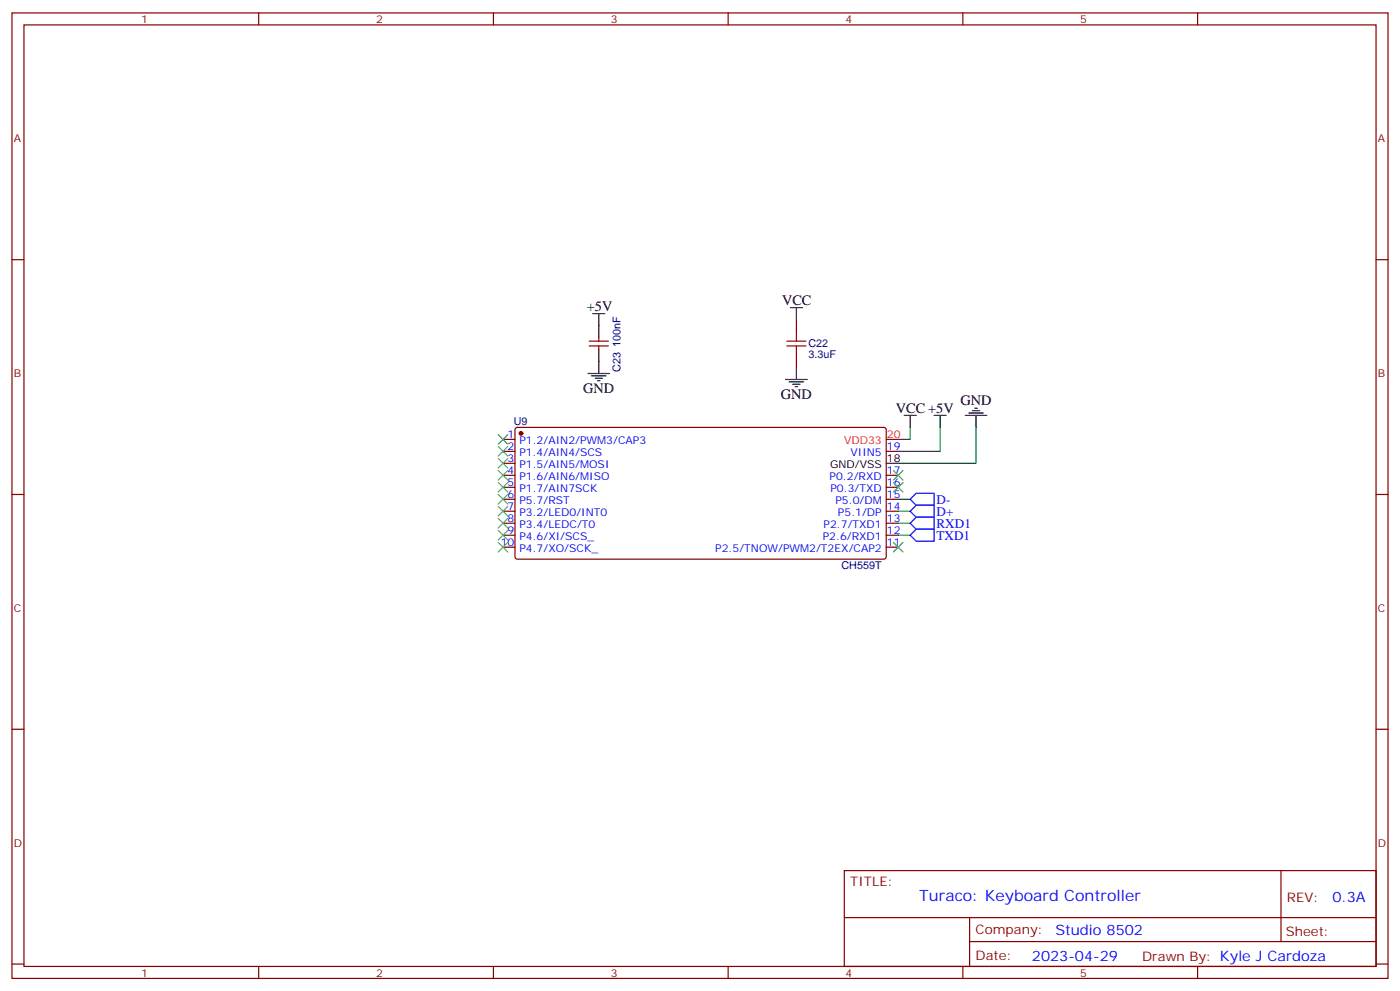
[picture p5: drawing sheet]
<svg xmlns="http://www.w3.org/2000/svg" width="412mm" height="292mm" viewBox="0 0 412 292" stroke-linecap="round" stroke-linejoin="round" font-family="sans-serif">
<g fill="none" stroke="#870000" stroke-width=".35">
<path d="M3.5 3.8h405.4v284.3h-405.4zM7.1 7.3h398.2v277.3h-398.2zM76.2 3.8v3.5M145.3 3.8v3.5M214.5 3.8v3.5M283.6 3.8v3.5M352.8 3.8v3.5M3.5 76.5h3.6M405.3 76.5h3.6M176.4 99.4v1.1M234.6 94.1v3.5M173.6 101.9h5.6"/>
<path d="M173.6 100.5h5.6M176.4 101.9v1M234.6 104.7v3.5M148.2 129.4h3.5M148.2 132.9h3.5M148.2 136.5h3.5M148.2 140h3.5M151.9 126.1l.5-.2h108.2l.5 .7-.1 37.6-.7 .5-108.2-.1-.4-.6v-37.4zM261.1 132.9h3.5M261.1 140h3.5M3.5 145.6h3.6M148.2 143.5h3.5"/>
<path d="M148.2 147h3.5M148.2 150.6h3.5M148.2 154.1h3.5M148.2 157.6h3.5M261.1 143.5h3.5M261.1 147h3.5M261.1 150.6h3.5M261.1 154.1h3.5M261.1 157.6h3.5M405.3 145.6h3.6M148.2 161.1h3.5M261.1 161.1h3.5"/>
<path d="M3.5 214.8h3.6M405.3 214.8h3.6M248.7 256.4h156.6v28.2h-156.6zM377.3 256.4v20.9M248.7 270.2h156.5M285.6 277.3h119.6M285.6 270.2v14.2M3.5 283.9h3.6M76.2 284.6v3.5M145.3 284.6v3.5M214.5 284.6v3.5M283.6 284.6v3.5"/>
<path d="M352.8 284.6v3.5M405.3 283.9h3.6"/>
</g>
<circle cx="153.5" cy="127.6" r=".53" fill="#870000" stroke="#870000" stroke-width=".35"/>
<g fill="none" stroke="#000" stroke-width=".35">
<path d="M174.6 92.4h3.6M176.4 92.4v7M232.8 90.6h3.6M234.6 90.6v3.5M173.2 110h6.4M174.3 110.7h4.2M175.3 111.4h2.1M176 112.1h.7M176.4 102.9v7.1M231.4 111.8h6.4M232.5 112.5h4.2M233.5 113.2h2.2"/>
<path d="M234.2 113.9h.7M234.6 108.2v3.6M261.1 136.5h3.5M266.3 122.3h3.6M268.1 122.3v3.6M275.2 122.3h3.5M276.9 122.3v3.6M284.3 122.3h6.4M285.4 121.6h4.2M286.5 120.9h2.1M287.2 120.2h.7M287.5 122.3v3.6"/>
</g>
<path d="M261.1 129.4h3.5" fill="none" stroke="#f00" stroke-width=".35"/>
<path d="M234.6 97.6v2.9M231.8 101.9h5.6M231.8 100.5h5.6M234.6 101.9v2.8" fill="none" stroke="#a10000" stroke-width=".35"/>
<path d="M268.1 125.9v3.5h-3.5M276.9 125.9v7h-12.3M287.5 125.9v10.6h-22.9M264.6 147h3.5M264.6 150.6h3.5M264.6 154.1h3.5M264.6 157.6h3.5" fill="none" stroke="#008700" stroke-width=".35"/>
<path d="M268.1 147l1.8-1.7h5.3v3.5h-5.3zM268.1 154.1l1.8-1.8h5.3v3.6h-5.3zM268.1 157.6l1.8-1.7h5.3v3.5h-5.3zM269.9 148.8h5.3v3.5h-5.3l-1.8-1.7z" fill="none" stroke="#00f" stroke-width=".35"/>
<g fill="none" stroke="#3c3" stroke-width=".35">
<path d="M146.8 128l2.8 2.8M146.8 131.5l2.8 2.8M146.8 135l2.8 2.9M146.8 138.6l2.8 2.8M149.6 128l-2.8 2.8M149.6 131.5l-2.8 2.8M149.6 135l-2.8 2.9M149.6 138.6l-2.8 2.8M263.2 138.6l2.8 2.8M266 138.6l-2.8 2.8M146.8 142.1l2.8 2.8M146.8 145.6l2.8 2.8"/>
<path d="M146.8 149.2l2.8 2.8M146.8 152.7l2.8 2.8M146.8 156.2l2.8 2.8M146.8 159.7l2.8 2.9M149.6 142.1l-2.8 2.8M149.6 145.6l-2.8 2.8M149.6 149.2l-2.8 2.8M149.6 152.7l-2.8 2.8M149.6 156.2l-2.8 2.8M149.6 159.7l-2.8 2.9M263.2 142.1l2.8 2.8M263.2 159.7l2.8 2.9"/>
<path d="M266 142.1l-2.8 2.8M266 159.7l-2.8 2.9"/>
</g>
<text font-size="4.6" fill="#00f" x="270.8" y="265.4">Turaco: Keyboard Controller</text>
<g font-size="4.2">
<text x="230.4" y="89.9">VCC</text>
<text x="172.9" y="91.7">+5V</text>
<text x="171.8" y="115.6">GND</text>
<text x="230" y="117.4">GND</text>
<text x="282.9" y="119.1">GND</text>
<text x="263.9" y="121.6">VCC +5V</text>
</g>
<g font-size="4.2" fill="#00f">
<text x="392.5" y="265.7">0.3A</text>
<text x="310.9" y="275.2">Studio 8502</text>
<text x="304" y="283">2023-04-29</text>
</g>
<g font-size="3.9" fill="#00f">
<text x="275.9" y="148.3">D-</text>
<text x="275.9" y="151.8">D+</text>
<text x="275.9" y="155.4">RXD1</text>
<text x="275.9" y="158.9">TXD1</text>
</g>
<g font-size="3.9" fill="#800">
<text x="250.5" y="261">TITLE:</text>
<text x="379.1" y="265.7">REV:</text>
<text x="287.4" y="275.2">Company:</text>
<text x="378.7" y="275.8">Sheet:</text>
<text x="287.4" y="282.9">Date:</text>
<text x="336.4" y="282.9">Drawn By: Kyle J Cardoza</text>
</g>
<g font-size="3.2" fill="#800">
<text x="41.6" y="6.8">1</text>
<text x="110.8" y="6.8">2</text>
<text x="179.9" y="6.8">3</text>
<text x="249.1" y="6.8">4</text>
<text x="318.2" y="6.8">5</text>
<text x="4.1" y="41.9">A</text>
<text x="405.9" y="41.9">A</text>
<text x="4.1" y="111.1">B</text>
<text x="405.9" y="111.1">B</text>
<text x="4.1" y="180.2">C</text>
<text x="405.9" y="180.2">C</text>
<text x="4.1" y="249.3">D</text>
<text x="405.9" y="249.3">D</text>
<text x="41.6" y="287.6">1</text>
<text x="110.8" y="287.6">2</text>
<text x="179.9" y="287.6">3</text>
<text x="249.1" y="287.6">4</text>
<text x="318.2" y="287.6">5</text>
</g>
<g font-size="3.2" fill="#000080">
<text x="182.8" y="102.3" transform="rotate(-90 182.8 102.3)">100nF</text>
<text x="238.1" y="105.4">3.3uF</text>
<text x="238.1" y="102.3">C22</text>
<text x="182.8" y="109.5" transform="rotate(-90 182.8 109.5)">C23</text>
<text x="151.4" y="125.3">U9</text>
<text x="247.9" y="167.6">CH559T</text>
</g>
<g font-size="3.2" fill="#00f">
<text x="149.5" y="129">1</text>
<text x="153" y="130.8">P1.2/AIN2/PWM3/CAP3</text>
<text x="149.5" y="132.6">2</text>
<text x="149.5" y="136.1">3</text>
<text x="153" y="134.3">P1.4/AIN4/SCS</text>
<text x="153" y="137.9">P1.5/AIN5/MOSI</text>
<text x="250.5" y="134.3">VIIN5</text>
<text x="261.2" y="132.6">19</text>
<text x="149.5" y="139.6">4</text>
<text x="149.5" y="143.2">5</text>
<text x="153" y="141.4">P1.6/AIN6/MISO</text>
<text x="244.4" y="141.4">P0.2/RXD</text>
<text x="261.2" y="143.2">16</text>
<text x="261.2" y="139.6">17</text>
<text x="149.5" y="146.7">6</text>
<text x="153" y="144.9">P1.7/AIN7SCK</text>
<text x="153" y="148.4">P5.7/RST</text>
<text x="244.6" y="144.9">P0.3/TXD</text>
<text x="246.1" y="148.4">P5.0/DM</text>
<text x="261.2" y="146.7">15</text>
<text x="149.5" y="150.2">7</text>
<text x="149.5" y="153.7">8</text>
<text x="153" y="152">P3.2/LED0/INT0</text>
<text x="153" y="155.5">P3.4/LEDC/T0</text>
<text x="242.6" y="155.5">P2.7/TXD1</text>
<text x="246.8" y="152">P5.1/DP</text>
<text x="261.2" y="153.7">13</text>
<text x="261.2" y="150.2">14</text>
<text x="147.5" y="160.8">10</text>
<text x="149.5" y="157.3">9</text>
<text x="153" y="159">P4.6/XI/SCS_</text>
<text x="242.4" y="159">P2.6/RXD1</text>
<text x="261.2" y="160.8">11</text>
<text x="261.2" y="157.3">12</text>
<text x="153" y="162.6">P4.7/XO/SCK_</text>
<text x="210.7" y="162.6">P2.5/TNOW/PWM2/T2EX/CAP2</text>
</g>
<g font-size="3.2" fill="#f00">
<text x="248.7" y="130.8">VDD33</text>
<text x="261.2" y="129">20</text>
</g>
<g font-size="3.2">
<text x="244.5" y="137.9">GND/VSS</text>
<text x="261.2" y="136.1">18</text>
</g>
</svg>
